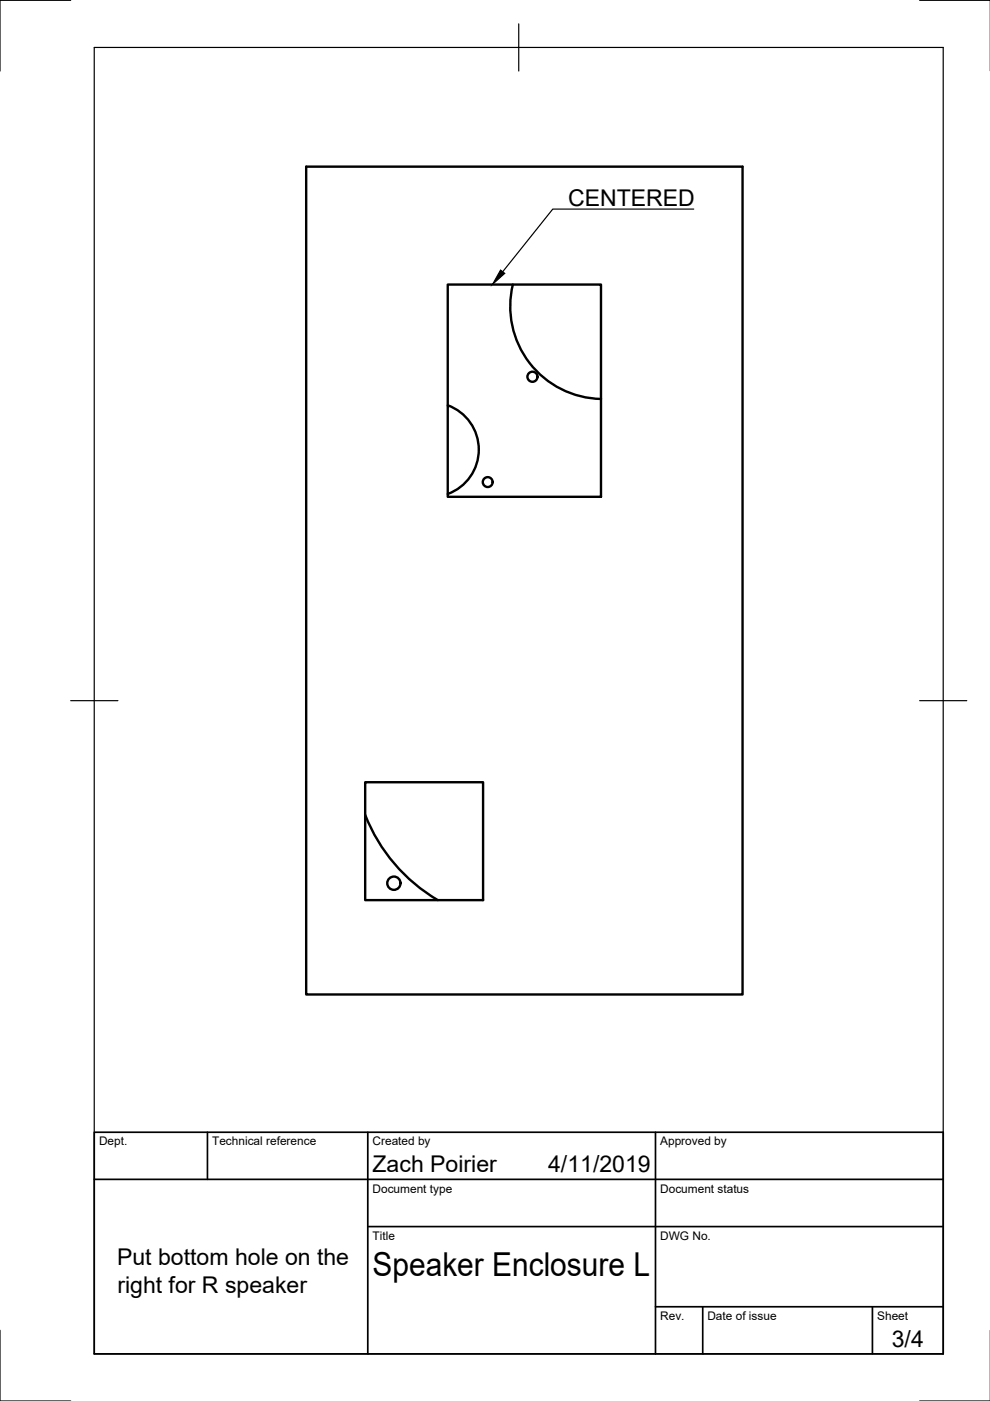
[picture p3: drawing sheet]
<svg xmlns="http://www.w3.org/2000/svg" width="210mm" height="297mm" viewBox="0 0 210 297" stroke-linecap="round" stroke-linejoin="round" font-family="sans-serif">
<!-- layer: Visible -->
<g fill="none" stroke="#000" stroke-width=".51">
<path d="M64.9 35.3h92.5v175.5h-92.5zM94.9 60.3h32.5v45h-32.5zM108.7 60.3a19.6 19.6 0 0 0 18.7 24.3M94.9 85.9a10 10 0 0 1 6.6 9.4 10 10 0 0 1-6.6 9.4M77.4 165.8h25v25h-25zM77.5 172.8a36.2 36.2 0 0 0 15.3 18"/>
<circle cx="112.9" cy="79.9" r="1.07"/>
<circle cx="103.4" cy="102.2" r="1.05"/>
<circle cx="83.5" cy="187.3" r="1.41"/>
</g>
<!-- layer: Border -->
<path d="M15 .1h-15v15M20 10.1h180v276.9h-180zM110 5.1v10M195 .1h15M15 148.6h10M195 148.6h10M0 282.1v14.9h15M195 297h15" fill="none" stroke="#000" stroke-width=".25"/>
<!-- layer: TitleBlock -->
<path d="M20 240.1h180v46.9h-180zM20 250h180M44 240.1v9.9M78 240.1v46.9M139 240.1v46.9M78 260.1h122M139 277.1h61M149 277.1v9.9M185 277.1v9.9" fill="none" stroke="#000" stroke-width=".36"/>
<!-- layer: Annotations -->
<path d="M106.1 57.2l.9 .8-2.6 2.3z" fill="#000" stroke="#000" stroke-width=".21"/>
<path d="M147.1 44.3h-29.9l-10.6 13.3" fill="none" stroke="#000" stroke-width=".25"/>
<text font-size="7" x="79" y="270.6">Speaker Enclosure L</text>
<g font-size="4.9">
<text x="120.5" y="43.6">CENTERED</text>
<text x="79" y="248.5">Zach Poirier</text>
<text x="116.2" y="248.5">4/11/2019</text>
<text x="24.8" y="268.2">Put bottom hole on the</text>
<text x="24.9" y="274.1">right for R speaker</text>
<text x="189.1" y="285.7">3/4</text>
</g>
<g font-size="2.5">
<text x="21" y="242.9">Dept.</text>
<text x="45" y="242.9">Technical reference</text>
<text x="79" y="242.9">Created by</text>
<text x="140" y="242.9">Approved by</text>
<text x="79" y="252.8">Document type</text>
<text x="140" y="252.8">Document status</text>
<text x="79" y="262.9">Title</text>
<text x="140" y="262.9">DWG No.</text>
<text x="140" y="279.9">Rev.</text>
<text x="150" y="279.9">Date of issue</text>
<text x="186" y="279.9">Sheet</text>
</g>
</svg>
